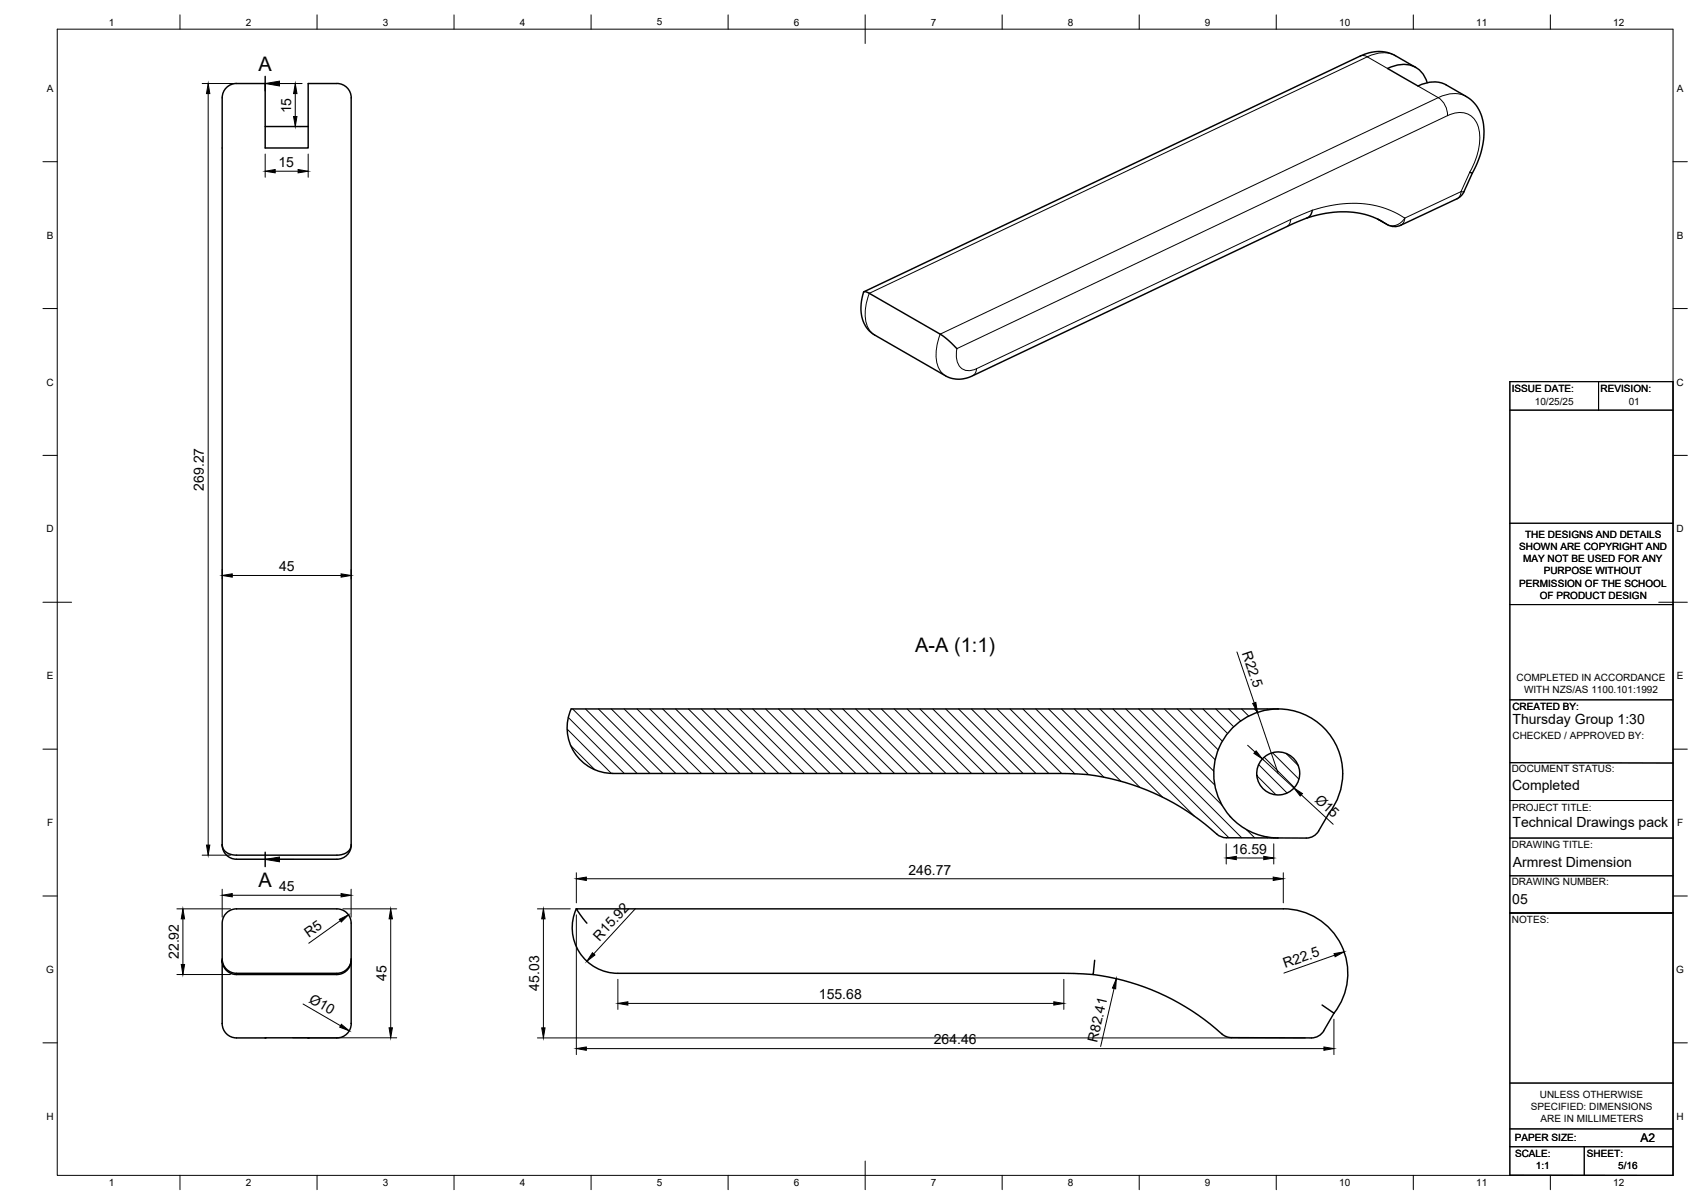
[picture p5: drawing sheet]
<svg xmlns="http://www.w3.org/2000/svg" width="594mm" height="420mm" viewBox="0 0 594 420" stroke-linecap="round" stroke-linejoin="round" font-family="sans-serif">
<!-- layer: Visible -->
<g fill="none" stroke="#000" stroke-width=".51">
<path d="M117.6 29.1h-10v22.5h-15v-22.5h-10a5.4 5.4 0 0 0-5 6.5v259.1M117.6 29.1a5.7 5.7 0 0 1 5 7v258.6a4.3 4.3 0 0 1-5 3.7h-35.1a4.3 4.3 0 0 1-4.9-3.7 5 5 0 0 0 5 5.1h35M494.2 23.5l-7.1-4a13.1 13.1 0 0 0-12.3 .1l-173.2 82.2M498.2 28.9a8.5 8.5 0 0 0-11.2-6l-2.7 1 10.6 6.1a10.5 10.5 0 0 1 9.9-.4l7.1 4.1a14.2 14.2 0 0 1 6 13.9l-.3 2.8-.9 3.7-2.8 6.2M92.6 44.2h15M456.2 76.1a32.6 32.6 0 0 1 25.7 .9l.6 .3M456.2 76.1l-7.1 3-109.7 52a9.9 9.9 0 0 1-9.4 0l-24.7-14.2a10.9 10.9 0 0 1-4.6-12l.7-2.9a1.9 1.9 0 0 1 2 .4l25.2 14.5 2.5 1.9 2.9 2.9M458 73.4a3.1 3.1 0 0 1-1.8 2.7M511 66.9l-1 1.4-1.4 1.1-20.3 9.5-1.4 .2-1.3-.2-4.7-2.4M513 60.1l.9 .2M513.9 60.3l-2.9 6.6M446.2 247.4h-246.8a15.9 15.9 0 0 0 14.5 22.5h155.6a80.5 80.5 0 0 1 55.2 21.2"/>
<path d="M446.2 247.4a22.5 22.5 0 0 0-22.5 22.5 22.5 22.5 0 0 0 22.4 22.5M446.2 247.4a22.5 22.5 0 0 1 20.2 12.7 22.5 22.5 0 0 1-2.5 23.7M122.6 294.7a5 5 0 0 1-5 5.1M463.8 283.8l-3.5 6.2a5 5 0 0 1-4.4 2.5l-27.9-.1-1.7-.4-1.6-.9M201.2 317.2a15.9 15.9 0 0 0 14.4 22.5h155.7l10.3 .4 .5-5M447.9 317.2h-246.8l3.8 5M447.9 317.1a22.5 22.5 0 0 1 20.3 12.7 22.5 22.5 0 0 1-2.6 23.8M77.6 334.7v-9.7a8.1 8.1 0 0 1 .9-5.8 5.1 5.1 0 0 1 4-2h35.1a5.1 5.1 0 0 1 5 5.9v11.6M77.6 334.7a5 5 0 0 0 5 5h35M77.6 334.7v.4M122.6 334.7a5 5 0 0 1-5 5.4h-35.1a5 5 0 0 1-4.9-5v22.1M122.6 335.1v22.1"/>
<path d="M122.6 334.7a5 5 0 0 1-5 5M77.6 357.2a5 5 0 0 0 4.9 5h35.1M122.6 357.2a5 5 0 0 1-5 5M381.6 340.1a84.2 84.2 0 0 1 45.9 21.4l2.3 .6 27.9 .1a5 5 0 0 0 4.4-2.5l3.5-6.1M461.5 350.7l4.1 2.9"/>
<circle cx="446.2" cy="269.9" r="7.5"/>
</g>
<!-- layer: Visible Narrow -->
<g fill="none" stroke="#000" stroke-width=".35">
<path d="M474.8 19.6l1.4-.2 1.1 .4M477.2 19.8l-173.8 82.6a14.9 14.9 0 0 0-.1 12.5l2 2M477.2 19.8l7.1 4.1M487.1 19.5a10.5 10.5 0 0 0-9.8 .3M494.9 30l7.1 4.1-173.8 82.5a14.9 14.9 0 0 0-.2 12.5l2 2M511.9 33.7a10.5 10.5 0 0 0-9.9 .4 7.3 7.3 0 0 1 3.2 6.3M505.2 40.4l-171.2 81.3M505.2 40.4a7.1 7.1 0 0 1 10.1 2.2 17.7 17.7 0 0 1-.9 14.8l-4.4 9.5M450.5 76.6l-109.7 52.1M450.5 76.6l-.4 1.6-1 .9M480.9 76.5l3.3 1.9M482.5 77.3l1.7 1.1"/>
<path d="M484.2 78.3l.1 .1M490.3 76.1a34.9 34.9 0 0 0-29.1-3.6l-3.2 .9-7.5 3.2M490.3 76.1a4.8 4.8 0 0 1-6.1 2.2M490.3 76.1l-.4 1.6-1 .9M510 66.9l-19.7 9.2M510 66.9h1M510 66.9l-.5 1.5-.9 1M334 121.7a6.5 6.5 0 0 0 2.4 7.3l2 .3 2.4-.6M340.9 128.7l-.5 1.5-.9 1"/>
</g>
<!-- layer: Visible -->
<g fill="#000">
<circle cx="92.6" cy="362.2" r=".25"/>
<circle cx="107.6" cy="362.2" r=".25"/>
</g>
<!-- layer: TITLEBLOCK -->
<g fill="none" stroke="#000" stroke-width=".36">
<path d="M527 133.2h57v277l-57-.1zM558 133.2v9.9M527 143.1h57M527 182.6h57M527 211h57M527 244.2h56.9M527 279.4h57M527 266.1l57 .2M527 292.5h57M527 318.6h57M527 305.6h57M527.1 378h57"/>
<path d="M527 394h56.9M527 400.2h57M553 400.2v10"/>
</g>
<!-- layer: FD_Dimensions -->
<g fill="none" stroke="#000" stroke-width=".35">
<path d="M70.6 29.1h34.9M72.7 32.7v262.2M103.1 32.7v8M92.6 53.8v8M96.1 59.8h8M104.4 44.2h.8M107.6 53.8v8M77.6 198.7v3.4M122.6 198.7v3.4M81.1 200.8h38M431.8 227.5l6 17.8M438.9 248.6l7.3 21.3"/>
<path d="M435.5 260.1l2.6 2.3M440.6 264.8l11.1 10.2M454.2 277.4l11.1 10.3M70.6 298.4h9.9M428 294.4v7.1M431.5 299.4h9.6M444.6 294.5v7M61.7 317.2h18.8M77.6 310.3v9.8M81.1 312.4h38M119.7 317.2h18.8M122.6 310.3v9.8"/>
<path d="M187.6 317.2h11.5M201.2 304.6v10.5M201.2 319.3v48.7M204.7 306.7h239.7M221.8 317.1l-14.6 15.8M447.9 304.6v10.5M63.8 320.7v15.9M118.8 321.3l-11 7.9M136.4 320.7v38M189.7 320.7v38M465.8 333.3l-17.7 6.3M61.7 340.1h18.8"/>
<path d="M105.8 350.4l13.1 7.5M215.7 341.8v10.5M219.2 350.2h148.6M371.3 341.8v10.5M388.9 344.9l-4.7 20.3M465.6 355.7v12.3M102.2 362.2h36.3M187.6 362.2h268M204.7 365.9h257.4"/>
</g>
<g fill="#000" stroke="#000" stroke-width=".35">
<path d="M72.7 29.1l.5 3.6h-1.1zM103.1 29.1l.6 3.6h-1.2zM92.6 59.8l3.5-.6v1.1zM102.5 40.7h1.2l-.6 3.5zM104.1 59.2l3.5 .6-3.5 .5zM77.6 200.8l3.5-.5v1.1zM119.1 200.3l3.5 .5-3.5 .6zM437.2 245.5l1.1-.4 .6 3.5zM438.4 262l2.2 2.8-2.9-1.9zM451.7 275l2.9 1.9-.8 .9zM72.1 294.9h1.1l-.5 3.5zM428 299.4l3.5-.6v1.2z"/>
<path d="M441.1 298.8l3.5 .6-3.5 .6zM77.6 312.4l3.5-.6v1.2zM119.1 311.8l3.5 .6-3.5 .6zM201.2 306.7l3.5-.6v1.2zM444.4 306.1l3.5 .6-3.5 .6zM63.3 336.6h1.1l-.6 3.5zM63.8 317.2l.6 3.5h-1.1zM118.4 320.8l3.2-1.5-2.5 2.5zM136.4 317.2l.6 3.5h-1.2zM189.7 317.2l.5 3.5h-1.1zM206.8 332.5l.9 .8-2.8 2.1zM465.6 332.8l3.5-.6-3.1 1.7z"/>
<path d="M119.1 357.4l2.8 2.3-3.3-1.2zM135.8 358.7h1.2l-.6 3.5zM189.1 358.7h1.1l-.5 3.5zM215.7 350.2l3.5-.6v1.2zM367.8 349.6l3.5 .6-3.5 .6zM389.7 341.5l-.3 3.6-1.1-.3zM201.2 365.9l3.5-.5v1.1zM462.1 365.4l3.5 .5-3.5 .6z"/>
</g>
<!-- layer: BORDER -->
<g fill="none" stroke="#000" stroke-width=".35">
<path d="M20 10.2h564v400h-564zM62.8 5.2v5M110.7 5.2v5M158.5 5.2v5M206.3 5.2v5M254.1 5.2v5M302 5.2v10M349.8 5.2v5M397.6 5.2v5M445.5 5.2v5M493.3 5.2v5M541.1 5.2v5"/>
<path d="M15 56.4h5M584 56.4h5M15 107.7h5M584 107.7h5M15 158.9h5M584 158.9h5M15 210.2h10M579 210.2h10M15 261.4h5M584 261.4h5M15 312.7h5M584 312.7h5"/>
<path d="M15 363.9h5M584 363.9h5M62.8 410.2v5M110.7 410.2v5M158.5 410.2v5M206.3 410.2v5M254.1 410.2v5M302 405.2v10M349.8 410.2v5M397.6 410.2v5M445.5 410.2v5M493.3 410.2v5"/>
<path d="M541.1 410.2v5"/>
</g>
<!-- layer: Hatching -->
<g fill="none" stroke="#000" stroke-width=".35">
<path d="M198 254.4l15.4 15.5M198.4 250.4l19.5 19.5M199.9 247.4l22.5 22.5M204.4 247.4l22.5 22.5M208.9 247.4l22.5 22.5M213.4 247.4l22.5 22.5M217.9 247.4l22.5 22.5M222.4 247.4l22.5 22.5M226.8 247.4l22.5 22.5M231.3 247.4l22.5 22.5M235.8 247.4l22.5 22.5M240.3 247.4l22.5 22.5"/>
<path d="M244.8 247.4l22.5 22.5M249.3 247.4l22.5 22.5M253.8 247.4l22.5 22.5M258.3 247.4l22.5 22.5M262.8 247.4l22.5 22.5M267.3 247.4l22.5 22.5M271.7 247.4l22.5 22.5M276.2 247.4l22.5 22.5M280.7 247.4l22.5 22.5M285.2 247.4l22.5 22.5M289.7 247.4l22.5 22.5M294.2 247.4l22.5 22.5"/>
<path d="M298.7 247.4l22.5 22.5M303.2 247.4l22.5 22.5M307.7 247.4l22.5 22.5M312.1 247.4l22.5 22.5M316.7 247.4l22.4 22.5M321.1 247.4l22.5 22.5M325.6 247.4l22.5 22.5M330.1 247.4l22.5 22.5M334.6 247.4l22.5 22.5M339.1 247.4l22.5 22.5M343.6 247.4l22.5 22.5M348.1 247.4l22.5 22.5"/>
<path d="M352.6 247.4l22.6 22.6M357.1 247.4l22.9 23M361.5 247.4l23.9 23.9M366 247.4l25.3 25.2M370.5 247.4l27.4 27.4M375 247.4l30.8 30.8M379.5 247.4l37.4 37.4M384 247.4l44.9 45M388.5 247.4l44.9 45M393 247.4l33.6 33.6M397.5 247.4l26.5 26.6M402 247.4l21.7 21.7"/>
<path d="M406.4 247.4l17.8 17.7M410.9 247.4l14.3 14.3M415.4 247.4l11.3 11.3M419.9 247.4l8.6 8.6M424.4 247.4l6.2 6.2M428.9 247.4l4.2 4.2M433.4 247.4l2.5 2.5M437.9 247.4l1.1 1.2M442.4 247.4l.2 .3M199.2 260.2l8.5 8.4M438.7 270.7l6.7 6.7M439.3 266.8l9.9 9.9"/>
<path d="M441.2 264.2l10.6 10.6M444.2 262.7l9.2 9.2M448.9 263l4.2 4.1M435 289.5l2.9 2.9M442.1 292l.3 .4"/>
</g>
<!-- layer: Section Lines -->
<path d="M92.6 26.6v5.1M92.6 297.4v5" fill="none" stroke="#000" stroke-width=".51"/>
<path d="M97.6 29.1h5M97.6 299.9h5" fill="none" stroke="#000" stroke-width=".35"/>
<path d="M92.6 29.1l5-.8v1.7zM92.6 299.9l5-.8v1.6z" fill="#000" stroke="#000" stroke-width=".35"/>
<g font-size="7">
<text x="90.2" y="24.7">A</text>
<text x="319.4" y="227.7">A-A (1:1)</text>
<text x="90.2" y="309.4">A</text>
</g>
<g font-size="4.9">
<text x="101.6" y="39.5" transform="rotate(-90 101.6 39.5)">15</text>
<text x="97.2" y="58.3">15</text>
<text x="71.2" y="171.2" transform="rotate(-90 71.2 171.2)">269.27</text>
<text x="97.4" y="199.4">45</text>
<text x="433.5" y="228" transform="rotate(71 433.5 228)">R22.5</text>
<text x="527.9" y="252.8">Thursday Group 1:30</text>
<text x="527.8" y="275.8">Completed</text>
<text x="458.7" y="279.4" transform="rotate(43 458.7 279.4)">Ø15</text>
<text x="527.9" y="288.7">Technical Drawings pack</text>
<text x="430" y="297.9">16.59</text>
<text x="317.1" y="305.2">246.77</text>
<text x="528.1" y="302.5">Armrest Dimension</text>
<text x="97.4" y="311">45</text>
<text x="527.9" y="315.3">05</text>
<text x="107.8" y="327.4" transform="rotate(-36 107.8 327.4)">R5</text>
<text x="209.2" y="328.6" transform="rotate(-47 209.2 328.6)">R15.92</text>
<text x="62.4" y="334.7" transform="rotate(-90 62.4 334.7)">22.92</text>
<text x="448.6" y="337.9" transform="rotate(-19 448.6 337.9)">R22.5</text>
<text x="134.9" y="342.3" transform="rotate(-90 134.9 342.3)">45</text>
<text x="188.2" y="345.7" transform="rotate(-90 188.2 345.7)">45.03</text>
<text x="107.6" y="349.7" transform="rotate(30 107.6 349.7)">Ø10</text>
<text x="285.9" y="348.7">155.68</text>
<text x="325.9" y="364.5">264.46</text>
<text x="383" y="363.9" transform="rotate(-77 383 363.9)">R82.41</text>
</g>
<text font-size="4.2" x="572.6" y="398.6">A2</text>
<g font-size="3.5">
<text x="37.9" y="8.9">1</text>
<text x="85.8" y="8.9">2</text>
<text x="133.6" y="8.9">3</text>
<text x="181.4" y="8.9">4</text>
<text x="229.3" y="8.9">5</text>
<text x="277.1" y="8.9">6</text>
<text x="324.9" y="8.9">7</text>
<text x="372.7" y="8.9">8</text>
<text x="420.6" y="8.9">9</text>
<text x="467.4" y="8.9">10</text>
<text x="515.3" y="8.9">11</text>
<text x="563.1" y="8.9">12</text>
<text x="16.3" y="32">A</text>
<text x="585.3" y="32">A</text>
<text x="16.3" y="83.3">B</text>
<text x="585.3" y="83.3">B</text>
<text x="16.2" y="134.6">C</text>
<text x="527.6" y="136.7">ISSUE DATE:</text>
<text x="558.7" y="136.7">REVISION:</text>
<text x="585.2" y="134.6">C</text>
<text x="535.7" y="141.3">10/25/25</text>
<text x="568.5" y="141.3">01</text>
<text x="16.2" y="185.8">D</text>
<text x="585.2" y="185.8">D</text>
<text x="532.4" y="187.8">THE DESIGNS AND DETAILS</text>
<text x="530.3" y="192">SHOWN ARE COPYRIGHT AND</text>
<text x="531.6" y="196.3">MAY NOT BE USED FOR ANY</text>
<text x="538.8" y="200.5">PURPOSE WITHOUT</text>
<text x="530.3" y="204.7">PERMISSION OF THE SCHOOL</text>
<text x="537.4" y="208.9">OF PRODUCT DESIGN</text>
<text x="16.3" y="237">E</text>
<text x="529.3" y="237.7">COMPLETED IN ACCORDANCE</text>
<text x="585.3" y="237">E</text>
<text x="532" y="241.9">WITH NZS/AS 1100.101:1992</text>
<text x="527.9" y="247.8">CREATED BY:</text>
<text x="527.9" y="257.8">CHECKED / APPROVED BY:</text>
<text x="527.7" y="269.6">DOCUMENT STATUS:</text>
<text x="527.8" y="282.9">PROJECT TITLE:</text>
<text x="16.4" y="288.3">F</text>
<text x="585.4" y="288.3">F</text>
<text x="527.7" y="295.8">DRAWING TITLE:</text>
<text x="527.6" y="309">DRAWING NUMBER:</text>
<text x="527.7" y="322.1">NOTES:</text>
<text x="16.1" y="339.6">G</text>
<text x="585.1" y="339.6">G</text>
<text x="537.5" y="383.1">UNLESS OTHERWISE</text>
<text x="534.3" y="387.3">SPECIFIED: DIMENSIONS</text>
<text x="16.2" y="390.8">H</text>
<text x="537.7" y="391.5">ARE IN MILLIMETERS</text>
<text x="585.2" y="390.8">H</text>
<text x="528.8" y="398.3">PAPER SIZE:</text>
<text x="528.8" y="403.9">SCALE:</text>
<text x="553.9" y="403.7">SHEET:</text>
<text x="37.9" y="413.9">1</text>
<text x="85.8" y="413.9">2</text>
<text x="133.6" y="413.9">3</text>
<text x="181.4" y="413.9">4</text>
<text x="229.3" y="413.9">5</text>
<text x="277.1" y="413.9">6</text>
<text x="324.9" y="413.9">7</text>
<text x="372.7" y="413.9">8</text>
<text x="420.6" y="413.9">9</text>
<text x="467.4" y="413.9">10</text>
<text x="515.3" y="413.9">11</text>
<text x="536.1" y="408">1:1</text>
<text x="563.1" y="413.9">12</text>
<text x="564.8" y="408.1">5/16</text>
</g>
</svg>
